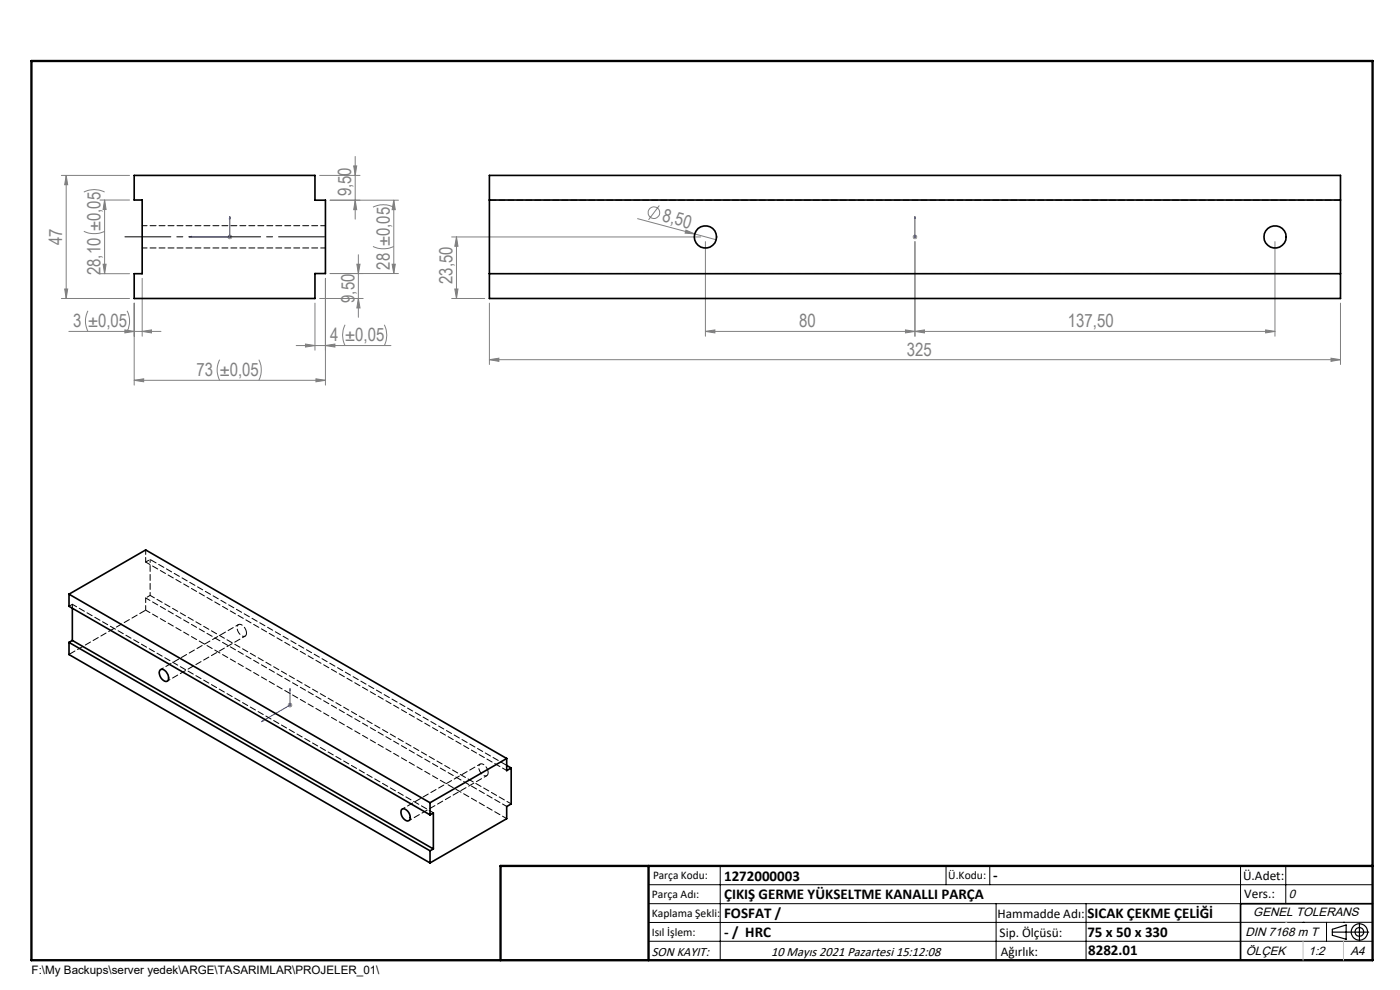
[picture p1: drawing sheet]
<svg xmlns="http://www.w3.org/2000/svg" width="297mm" height="210mm" viewBox="0 0 297 210" stroke-linecap="round" stroke-linejoin="round" font-family="sans-serif">
<g fill="none" stroke="#808080" stroke-width=".21">
<path d="M13 37.2h14.5M14 37.2l.4 2h-.7zM14 37.2v26.1M67.8 37.2h8.6M75 35.2h.7l-.3 2zM75.4 33.2v13.3M17.8 49.1a5.2 5.2 0 0 0 4.4 0M17.8 40.7a4.9 4.9 0 0 1 4.4 0M21.2 58.1h6.3M21.2 42.4h6.3M21.9 56h.6l-.3 2.1zM22.2 42.4v15.7"/>
<path d="M22.2 42.4l.3 2h-.6zM30.2 59v12.3M48.3 50.3h.9M48.4 49.9l.7 .7M48.8 49.8v1M49.1 49.9l-.7 .7M69 59v22.7M70 58h14.5M70 42.5h14.5M75.4 42.5l.3 2h-.7zM75.7 56h.7l-.4 2zM76 54v13.3"/>
<path d="M79.1 52.3a5.2 5.2 0 0 0 4.4 0M79.1 43.9a4.9 4.9 0 0 1 4.4 0M83.2 56h.7l-.4 2zM83.5 42.5v15.5M83.5 42.5l.4 2h-.7zM95.8 50.3h52.9M96.8 50.3l.4 1.9h-.7zM96.8 50.3v13M135.3 46.4l12.1 3.2M139.9 43.6l-2.3 3M145.5 48.8l1.9 .8-2.1-.1zM147.4 49.6l4.5 1.3"/>
<path d="M149.6 51.3v20M193.6 50.3h1M193.7 49.9l.8 .7M194.1 49.8v1M194.1 51.3v20M194.5 49.9l-.8 .7M270.5 51.3v20M13 63.3h14.5M13.7 61.3h.7l-.4 2zM14.6 70.3h19.5M18.7 65.9a4.8 4.8 0 0 0 0 4.4M26.5 70l2 .3-2 .3z"/>
<path d="M27 65.9a4.8 4.8 0 0 1 0 4.4M28.5 64.3v17.4M30.2 70.3l1.9-.3v.6zM46.6 76.3a4.8 4.8 0 0 0 0 4.4M54.9 76.3a5.1 5.1 0 0 1 0 4.4M62.8 73.3h20.1M64.8 73l2 .3-2 .3zM66.8 64.3v10M67.8 63.3h9.2M69 73.3l2-.3v.6zM73.2 68.9a4.9 4.9 0 0 0 0 4.4M76 63.3l.4 2h-.7z"/>
<path d="M81.5 68.9a4.9 4.9 0 0 1 0 4.4M95.8 63.3h7M96.5 61.3h.7l-.4 2zM103.8 76.3l2-.3v.7zM103.8 64.3v13M103.8 76.3h180.6M149.6 70.3l2.1-.3v.6zM149.6 70.3h120.9M192.1 70l2 .3-2 .3zM194.1 70.3l2-.3v.6zM268.5 70l2 .3-2 .3zM282.4 76l2 .3-2 .4z"/>
<path d="M284.4 64.3v13M28.5 80.7h40.5M28.5 80.7l2-.3v.6zM67 80.4l2 .3-2 .3zM61 149.6h1M61.2 149.2l.7 .7M61.5 149.1v1M61.9 149.2l-.7 .7"/>
<circle cx="138.7" cy="45.1" r="1.23"/>
</g>
<g fill="none" stroke="#000" stroke-width=".25">
<path d="M282.6 197.7h7.8M282.6 197.1l3-.9v3l-3-.8zM288.4 195.8v3.8M106.2 203.7h185"/>
<circle cx="288.4" cy="197.7" r="1.74"/>
<circle cx="288.4" cy="197.7" r=".93"/>
</g>
<path d="M40.2 50.3l.4-.1v.2zM48.8 46l.1 .4h-.3zM48.8 46v4.3h-8.6M194.1 46v.4v-.4M194.1 50.2v.2zM194.1 46v4.3M194.1 50.3h.1M55.5 153.1l.3-.3v.2zM61.5 146.1l.1 .3-.1 .1zM61.5 146.1v3.5l-6 3.5" fill="none" stroke="#00f" stroke-width=".21"/>
<path d="M26.5 50.2h42.3" fill="none" stroke="#000" stroke-width=".21" stroke-dasharray="15.2 1.3 1.3 1.3" stroke-dashoffset="5.5"/>
<g fill="none" stroke="#000" stroke-width=".21">
<path d="M137.6 187.7h153.6M137.6 191.7h153.6M137.6 199.7h153.6M152.8 183.7v20M200.7 183.7v4M210 183.7v4M211.3 191.7v12M230.4 191.7v12M263.2 183.7v20M272.8 183.7v8M276.4 195.6h.1M281.4 195.6v4.1"/>
<path d="M285 195.6h.1M291.2 195.6l-153.6 .1"/>
</g>
<path d="M291.2 191.7h-28v12" fill="none" stroke="#000" stroke-width=".35"/>
<path d="M6.7 12.9h284.5v190.8h-284.5zM137.6 183.7v20M291.2 183.7h-185v20" fill="none" stroke="#000" stroke-width=".5"/>
<path d="M276.4 199.7v4M285 199.7v4" fill="none" stroke="#c0c0c0" stroke-width=".21"/>
<path d="M272.8 195.6h.1" fill="none" stroke="#c0c0c0" stroke-width=".25"/>
<g fill="#00f">
<path d="M48.8 46l.1 .4h-.3zM40.2 50.3l.4-.1v.2z"/>
<path d="M61.5 146.1l.1 .3-.1 .1zM55.5 153.1l.3-.3v.2zM194.1 46v.4zM194.1 50.2v.2z"/>
</g>
<g fill="#808080">
<path d="M145.5 48.8l1.9 .8-2.1-.1z"/>
<path d="M282.4 76l2 .3-2 .4zM103.8 76.3l2-.3v.7z"/>
<path d="M28.5 80.7l2-.3v.6zM67 80.4l2 .3-2 .3zM26.5 70l2 .3-2 .3zM30.2 70.3l1.9-.3v.6z"/>
<path d="M192.1 70l2 .3-2 .3zM149.6 70.3l2.1-.3v.6z"/>
<path d="M69 73.3l2-.3v.6zM64.8 73l2 .3-2 .3z"/>
<path d="M96.5 61.3h.7l-.4 2zM96.8 50.3l.4 1.9h-.7z"/>
<path d="M83.2 56h.7l-.4 2zM83.5 42.5l.4 2h-.7zM21.9 56h.6l-.3 2.1zM22.2 42.4l.3 2h-.6zM13.7 61.3h.7l-.4 2zM14 37.2l.4 2h-.7z"/>
<path d="M75 35.2h.7l-.3 2zM75.4 42.5l.3 2h-.7zM75.7 56h.7l-.4 2zM76 63.3l.4 2h-.7z"/>
<path d="M194.1 70.3l2-.3v.6zM268.5 70l2 .3-2 .3z"/>
</g>
<g fill="none" stroke="#000" stroke-width=".35">
<path d="M28.5 37.2h38.3v5.3h2.2v15.5h-2.2v5.3h-38.3v-5.2h1.7v-15.7h-1.7zM103.8 37.2h180.6v26.1h-180.6zM103.8 58.1h180.6M103.8 42.4h180.6M14.6 126l76.6 44.3M14.6 126v2.6l76.6 44.3M14.6 136.3v2.5l76.6 44.2M14.6 126l16.3-9.3 76.6 44.2M14.6 136.3l76.6 44.2M15.3 135.8l76.6 44.3M15.3 129v6.8M15.3 135.8l-.7 .5"/>
<path d="M33.9 142.2a.98 .98 0 0 1 1.5 .6l.3 .7a.68 .68 0 0 1-.1 .9 .68 .68 0 0 1-1-.1l-.7-.9a1.15 1.15 0 0 1 0-1.2zM85.2 171.7a1.06 1.06 0 0 1 1.5 .7l.3 .7a.69 .69 0 0 1-.2 .9 .69 .69 0 0 1-.9-.1l-.7-.9-.1-.7zM91.2 170.3v2.6M91.2 172.9l.7-.5v7.7M107.5 160.9l-16.3 9.4M107.5 160.9v2.6l.9-.6M107.5 162.4l.9 .5M108.4 162.9v7.6l-.9 .6v2.6l-16.3 9.3M91.2 180.5v2.5M91.9 180.1l-.7 .4"/>
<circle cx="149.7" cy="50.3" r="2.36"/>
<circle cx="270.5" cy="50.2" r="2.35"/>
</g>
<path d="M30.2 52.6h38.9M69.1 47.9h-38.9M30.9 119.2l76.6 44.2M15.3 128.2l76.7 44.2M30.9 129.4l76.6 44.3M30.9 126.8l76.6 44.3M31.8 126.3l76.7 44.2" fill="none" stroke="#000" stroke-width=".21" stroke-dasharray="1.3 .6" stroke-dashoffset=".2"/>
<path d="M15.3 129v-.8M15.3 128.2l-.7 .4" fill="none" stroke="#000" stroke-width=".21" stroke-dasharray="1.3 .6" stroke-dashoffset=".4"/>
<path d="M103.8 42.5h180.6M103.8 58h180.6M52.3 134.3a1.75 1.75 0 0 0-1.7-1.8 1.62 1.62 0 0 0 .8 2.4 .59 .59 0 0 0 .7 0 .59 .59 0 0 0 .2-.6M103.6 163.9a1.75 1.75 0 0 0-1.7-1.8 1.62 1.62 0 0 0 .8 2.4 .59 .59 0 0 0 .6 0 .59 .59 0 0 0 .3-.6" fill="none" stroke="#000" stroke-width=".21" stroke-dasharray="1.3 .6" stroke-dashoffset="-.1"/>
<path d="M30.9 119.2l.9-.5M31.8 126.3l-.9 .5" fill="none" stroke="#000" stroke-width=".21" stroke-dasharray="1.3 .6" stroke-dashoffset=".5"/>
<path d="M31.8 118.7l75.7 43.7M14.6 138.8l16.3-9.4" fill="none" stroke="#000" stroke-width=".21" stroke-dasharray="1.3 .6" stroke-dashoffset="-.2"/>
<path d="M30.9 116.6v2.6M30.9 126.8v2.6" fill="none" stroke="#000" stroke-width=".21" stroke-dasharray="1.3 .6" stroke-dashoffset=".3"/>
<path d="M31.8 126.3v-7.6M50.6 132.5l-16.5 9.5M35.5 144.5l16.5-9.6M86.8 174.1l16.5-9.6M101.9 162.1l-16.5 9.5" fill="none" stroke="#000" stroke-width=".21" stroke-dasharray="1.3 .6" stroke-dashoffset=".6"/>
<g font-size="3.9" fill="#808080">
<text x="74.5" y="41.7" transform="rotate(-90 74.5 41.7)">9,50</text>
<text x="140.4" y="46.9" transform="rotate(15 140.4 46.9)">8,50</text>
<text x="13.2" y="52.1" transform="rotate(-90 13.2 52.1)">47</text>
<text x="21.3" y="58.4" transform="rotate(-90 21.3 58.4)">28,10 ±0,05</text>
<text x="82.7" y="57.2" transform="rotate(-90 82.7 57.2)">28 ±0,05</text>
<text x="75.2" y="64.2" transform="rotate(-90 75.2 64.2)">9,50</text>
<text x="96" y="60.2" transform="rotate(-90 96 60.2)">23,50</text>
<text x="15.5" y="69.4">3 ±0,05</text>
<text x="169.5" y="69.4">80</text>
<text x="226.5" y="69.4">137,50</text>
<text x="70.1" y="72.4">4 ±0,05</text>
<text x="192.3" y="75.4">325</text>
<text x="41.7" y="79.8">73 ±0,05</text>
</g>
<g font-size="3.2">
<text x="153.6" y="186.8">1272000003</text>
<text x="153.6" y="190.8">ÇIKIŞ GERME YÜKSELTME KANALLI PARÇA</text>
<text x="210.7" y="186.6">-</text>
<text x="153.6" y="194.8">FOSFAT /</text>
<text x="230.7" y="194.8">SICAK ÇEKME ÇELİĞİ</text>
<text x="153.6" y="198.8">- / HRC</text>
<text x="230.7" y="198.7">75 x 50 x 330</text>
<text x="230.8" y="202.6">8282.01</text>
</g>
<g font-size="2.8">
<text x="263.7" y="186.7">Ü.Adet:</text>
<text x="263.9" y="190.5">Vers.:</text>
<text x="211.6" y="194.8">Hammadde Adı:</text>
<text x="138.3" y="202.8">SON KAYIT:</text>
<text x="163.6" y="202.8">10 Mayıs 2021 Pazartesi 15:12:08</text>
<text x="212.1" y="198.7">Sip. Ölçüsü:</text>
<text x="212.3" y="202.7">Ağırlık:</text>
</g>
<g font-size="2.6">
<text x="273.4" y="190.4">0</text>
<text x="265.9" y="194.4">GENEL TOLERANS</text>
<text x="264.2" y="198.5">DIN 7168 m T</text>
<text x="264.3" y="202.6">ÖLÇEK</text>
<text x="277.6" y="202.6">1:2</text>
<text x="286.5" y="202.6">A4</text>
</g>
<g font-size="2.5">
<text x="138.3" y="190.5">Parça Adı:</text>
<text x="138.5" y="186.5">Parça Kodu:</text>
<text x="201.2" y="186.5">Ü.Kodu:</text>
<text x="138.3" y="194.5">Kaplama Şekli:</text>
<text x="138.3" y="198.6">Isıl İşlem:</text>
<text x="6.7" y="206.7">F:\My Backups\server yedek\ARGE\TASARIMLAR\PROJELER_01\</text>
</g>
</svg>
